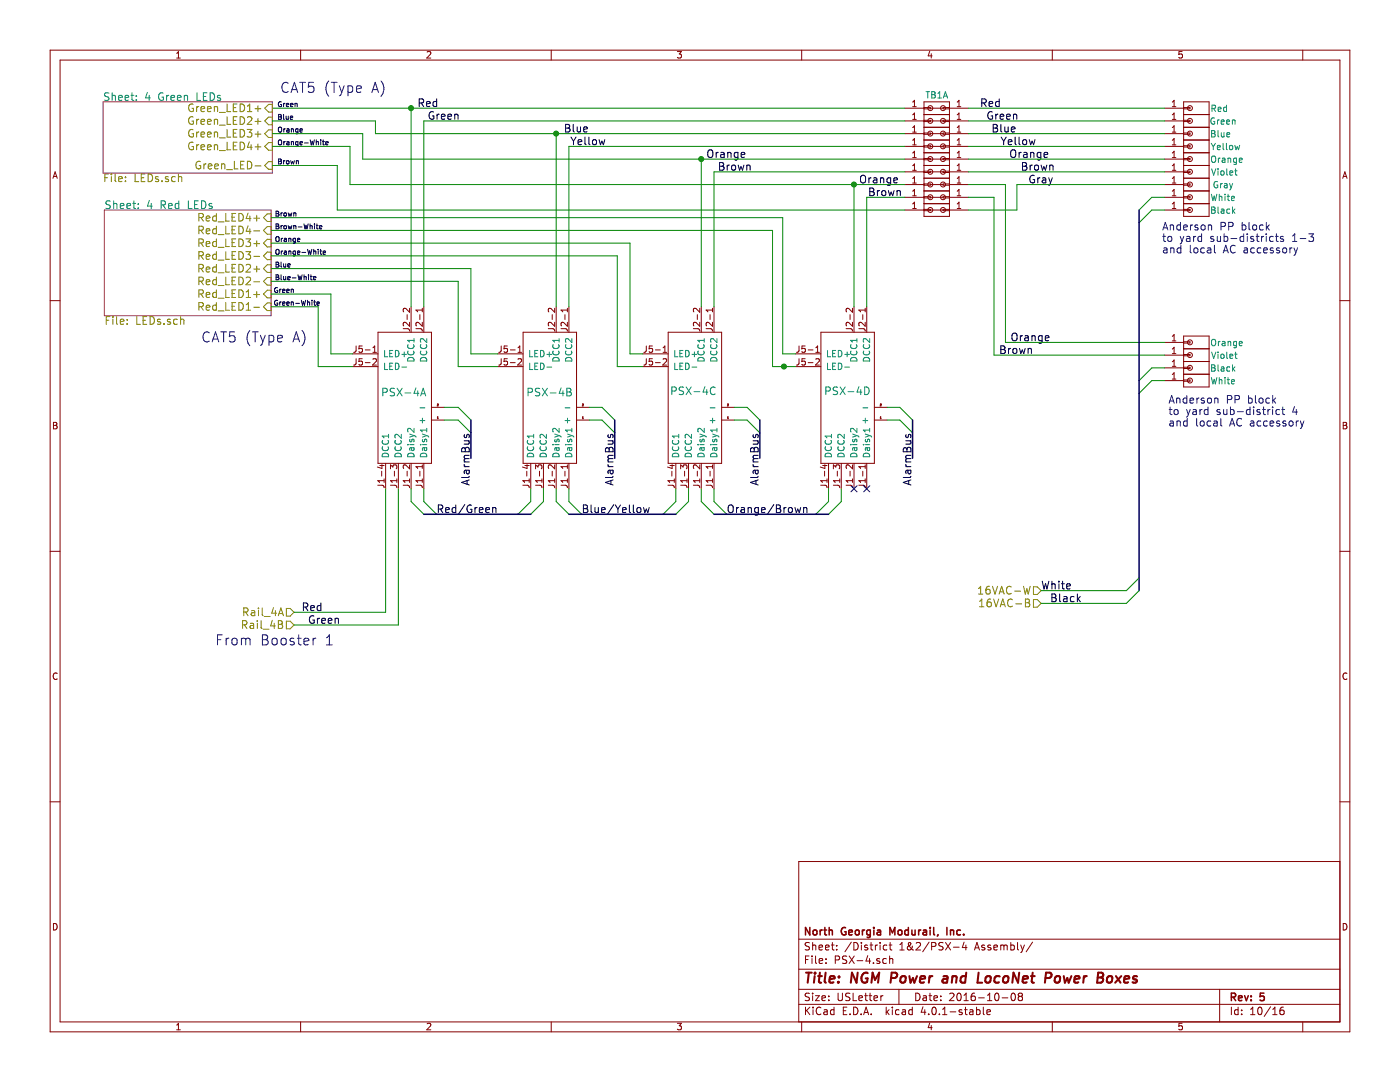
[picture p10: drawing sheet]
EESchema Schematic File Version 2
LIBS:NGM Power Box-rescue
LIBS:power
LIBS:device
LIBS:transistors
LIBS:conn
LIBS:linear
LIBS:regul
LIBS:74xx
LIBS:cmos4000
LIBS:adc-dac
LIBS:memory
LIBS:xilinx
LIBS:microcontrollers
LIBS:dsp
LIBS:microchip
LIBS:analog_switches
LIBS:motorola
LIBS:texas
LIBS:intel
LIBS:audio
LIBS:interface
LIBS:digital-audio
LIBS:philips
LIBS:display
LIBS:cypress
LIBS:siliconi
LIBS:opto
LIBS:atmel
LIBS:contrib
LIBS:valves
LIBS:ngm_components
LIBS:Symbols_Transformer-Diskrete_RevA
LIBS:m-junction_box
LIBS:NGM-Custom
LIBS:relay_3pdt
LIBS:NGM Power Box-cache
EELAYER 25 0
EELAYER END
$Descr USLetter 11000 8500
encoding utf-8
Sheet 12 16
Title "NGM Power and LocoNet Power Boxes"
Date "2016-10-08"
Rev "5"
Comp "North Georgia Modurail, Inc."
Comment1 ""
Comment2 ""
Comment3 ""
Comment4 ""
$EndDescr
$Comp
L PSX-4 PSX?
U 2 1
P 4530 3640
AR Path="/57EED52C/57EED68C" Ref="PSX?"  Part="2" 
AR Path="/57EBE249/57FBE378/57EED68C" Ref="PSX?"  Part="2" 
F 0 "PSX?" H 4560 4120 60  0001 L CNN
F 1 "PSX-4B" V 5090 3670 60  0000 L CNN
F 2 "" H 4520 3630 60  0000 C CNN
F 3 "" H 4520 3630 60  0000 C CNN
	2    4530 3640
	0    -1   -1   0   
$EndComp
$Comp
L PSX-4 PSX?
U 3 1
P 5670 3640
AR Path="/57EED52C/57EED713" Ref="PSX?"  Part="3" 
AR Path="/57EBE249/57FBE378/57EED713" Ref="PSX?"  Part="3" 
F 0 "PSX?" H 5700 4120 60  0001 L CNN
F 1 "PSX-4C" V 6240 3680 60  0000 L CNN
F 2 "" H 5660 3630 60  0000 C CNN
F 3 "" H 5660 3630 60  0000 C CNN
	3    5670 3640
	0    -1   -1   0   
$EndComp
$Comp
L PSX-4 PSX?
U 4 1
P 6870 3640
AR Path="/57EED52C/57EED8A6" Ref="PSX?"  Part="4" 
AR Path="/57EBE249/57FBE378/57EED8A6" Ref="PSX?"  Part="4" 
F 0 "PSX?" H 6900 4120 60  0001 L CNN
F 1 "PSX-4D" V 7440 3670 60  0000 L CNN
F 2 "" H 6860 3630 60  0000 C CNN
F 3 "" H 6860 3630 60  0000 C CNN
	4    6870 3640
	0    -1   -1   0   
$EndComp
$Comp
L PSX-4 PSX?
U 1 1
P 3390 3640
AR Path="/57EED52C/57EED537" Ref="PSX?"  Part="1" 
AR Path="/57EBE249/57FBE378/57EED537" Ref="PSX?"  Part="1" 
F 0 "PSX?" H 3420 4120 60  0001 L CNN
F 1 "PSX-4A" V 3950 3680 60  0000 L CNN
F 2 "" H 3380 3630 60  0000 C CNN
F 3 "" H 3380 3630 60  0000 C CNN
	1    3390 3640
	0    -1   -1   0   
$EndComp
Entry Wire Line
	3230 3940 3330 4040
Entry Wire Line
	3330 3940 3430 4040
Entry Wire Line
	4370 3940 4470 4040
Entry Wire Line
	4470 3940 4570 4040
Entry Wire Line
	4070 4040 4170 3940
Entry Wire Line
	4170 4040 4270 3940
Entry Wire Line
	5210 4040 5310 3940
Entry Wire Line
	5310 4040 5410 3940
Entry Wire Line
	6510 4040 6610 3940
Entry Wire Line
	6410 4040 6510 3940
Entry Wire Line
	5610 3940 5710 4040
Entry Wire Line
	5510 3940 5610 4040
$Comp
L CONN-1 APP?
U 1 1
P 9400 800
AR Path="/57EED52C/57EEECD7" Ref="APP?"  Part="1" 
AR Path="/57EBE249/57FBE378/57EEECD7" Ref="APP?"  Part="1" 
F 0 "APP?" H 9370 680 50  0001 C CNN
F 1 "Red" H 9220 850 50  0000 C CNN
F 2 "" H 9400 -650 50  0000 C CNN
F 3 "" H 9400 -650 50  0000 C CNN
	1    9400 800 
	-1   0    0    1   
$EndComp
$Comp
L CONN-1 APP?
U 2 1
P 9400 900
AR Path="/57EED52C/57EEED6C" Ref="APP?"  Part="2" 
AR Path="/57EBE249/57FBE378/57EEED6C" Ref="APP?"  Part="2" 
F 0 "APP?" H 9370 780 50  0001 C CNN
F 1 "Green" H 9190 950 50  0000 C CNN
F 2 "" H 9400 -550 50  0000 C CNN
F 3 "" H 9400 -550 50  0000 C CNN
	2    9400 900 
	-1   0    0    1   
$EndComp
$Comp
L CONN-1 APP?
U 3 1
P 9400 1000
AR Path="/57EED52C/57EEEDD9" Ref="APP?"  Part="3" 
AR Path="/57EBE249/57FBE378/57EEEDD9" Ref="APP?"  Part="3" 
F 0 "APP?" H 9370 880 50  0001 C CNN
F 1 "Blue" H 9210 1050 50  0000 C CNN
F 2 "" H 9400 -450 50  0000 C CNN
F 3 "" H 9400 -450 50  0000 C CNN
	3    9400 1000
	-1   0    0    1   
$EndComp
$Comp
L CONN-1 APP?
U 4 1
P 9400 1100
AR Path="/57EED52C/57EEEE4A" Ref="APP?"  Part="4" 
AR Path="/57EBE249/57FBE378/57EEEE4A" Ref="APP?"  Part="4" 
F 0 "APP?" H 9370 980 50  0001 C CNN
F 1 "Yellow" H 9170 1150 50  0000 C CNN
F 2 "" H 9400 -350 50  0000 C CNN
F 3 "" H 9400 -350 50  0000 C CNN
	4    9400 1100
	-1   0    0    1   
$EndComp
$Comp
L CONN-1 APP?
U 5 1
P 9400 1200
AR Path="/57EED52C/57EEEE9B" Ref="APP?"  Part="5" 
AR Path="/57EBE249/57FBE378/57EEEE9B" Ref="APP?"  Part="5" 
F 0 "APP?" H 9370 1080 50  0001 C CNN
F 1 "Orange" H 9160 1250 50  0000 C CNN
F 2 "" H 9400 -250 50  0000 C CNN
F 3 "" H 9400 -250 50  0000 C CNN
	5    9400 1200
	-1   0    0    1   
$EndComp
$Comp
L CONN-1 APP?
U 6 1
P 9400 1300
AR Path="/57EED52C/57EEEEF8" Ref="APP?"  Part="6" 
AR Path="/57EBE249/57FBE378/57EEEEF8" Ref="APP?"  Part="6" 
F 0 "APP?" H 9370 1180 50  0001 C CNN
F 1 "Violet" H 9180 1350 50  0000 C CNN
F 2 "" H 9400 -150 50  0000 C CNN
F 3 "" H 9400 -150 50  0000 C CNN
	6    9400 1300
	-1   0    0    1   
$EndComp
$Comp
L CONN-1 APP?
U 7 1
P 9400 1400
AR Path="/57EED52C/57EEEFAF" Ref="APP?"  Part="7" 
AR Path="/57EBE249/57FBE378/57EEEFAF" Ref="APP?"  Part="7" 
F 0 "APP?" H 9370 1280 50  0001 C CNN
F 1 "Gray" H 9190 1450 50  0000 C CNN
F 2 "" H 9400 -50 50  0000 C CNN
F 3 "" H 9400 -50 50  0000 C CNN
	7    9400 1400
	-1   0    0    1   
$EndComp
$Comp
L CONN-1 APP?
U 1 1
P 9400 1500
AR Path="/57EED52C/57EEF044" Ref="APP?"  Part="1" 
AR Path="/57EBE249/57FBE378/57EEF044" Ref="APP?"  Part="1" 
F 0 "APP?" H 9370 1380 50  0001 C CNN
F 1 "White" H 9190 1550 50  0000 C CNN
F 2 "" H 9400 50  50  0000 C CNN
F 3 "" H 9400 50  50  0000 C CNN
	1    9400 1500
	-1   0    0    1   
$EndComp
$Comp
L CONN-1 APP?
U 1 1
P 9400 2640
AR Path="/57EED52C/57EEF554" Ref="APP?"  Part="1" 
AR Path="/57EBE249/57FBE378/57EEF554" Ref="APP?"  Part="1" 
F 0 "APP?" H 9370 2520 50  0001 C CNN
F 1 "Orange" H 9160 2690 50  0000 C CNN
F 2 "" H 9400 1190 50  0000 C CNN
F 3 "" H 9400 1190 50  0000 C CNN
	1    9400 2640
	-1   0    0    1   
$EndComp
$Comp
L CONN-1 APP?
U 1 1
P 9400 2740
AR Path="/57EED52C/57EEF55F" Ref="APP?"  Part="1" 
AR Path="/57EBE249/57FBE378/57EEF55F" Ref="APP?"  Part="1" 
F 0 "APP?" H 9370 2620 50  0001 C CNN
F 1 "Violet" H 9180 2790 50  0000 C CNN
F 2 "" H 9400 1290 50  0000 C CNN
F 3 "" H 9400 1290 50  0000 C CNN
	1    9400 2740
	-1   0    0    1   
$EndComp
Entry Wire Line
	3600 3200 3700 3300
Entry Wire Line
	3600 3300 3700 3400
Entry Wire Line
	4730 3200 4830 3300
Entry Wire Line
	4730 3300 4830 3400
Entry Wire Line
	5870 3300 5970 3400
Entry Wire Line
	5870 3200 5970 3300
Entry Wire Line
	7070 3200 7170 3300
Entry Wire Line
	7070 3300 7170 3400
Text Label 7170 3400 3    60   ~ 0
AlarmBus
Text Label 5970 3400 3    60   ~ 0
AlarmBus
Text Label 4830 3400 3    60   ~ 0
AlarmBus
Text Label 3700 3400 3    60   ~ 0
AlarmBus
Text Label 2160 1810 0    39   ~ 0
Brown-White
Text Label 2160 2010 0    39   ~ 0
Orange-White
Text Notes 9180 3360 0    60   ~ 0
Anderson PP block\nto yard sub-district 4\nand local AC accessory
Text Notes 9130 2000 0    60   ~ 0
Anderson PP block\nto yard sub-districts 1-3\nand local AC accessory
$Comp
L CONN-1 APP?
U 1 1
P 9400 2840
AR Path="/57EED52C/57EF0905" Ref="APP?"  Part="1" 
AR Path="/57EBE249/57FBE378/57EF0905" Ref="APP?"  Part="1" 
F 0 "APP?" H 9370 2720 50  0001 C CNN
F 1 "Black" H 9190 2890 50  0000 C CNN
F 2 "" H 9400 1390 50  0000 C CNN
F 3 "" H 9400 1390 50  0000 C CNN
	1    9400 2840
	-1   0    0    1   
$EndComp
$Comp
L CONN-1 APP?
U 1 1
P 9400 2940
AR Path="/57EED52C/57EF0912" Ref="APP?"  Part="1" 
AR Path="/57EBE249/57FBE378/57EF0912" Ref="APP?"  Part="1" 
F 0 "APP?" H 9370 2820 50  0001 C CNN
F 1 "White" H 9190 2990 50  0000 C CNN
F 2 "" H 9400 1490 50  0000 C CNN
F 3 "" H 9400 1490 50  0000 C CNN
	1    9400 2940
	-1   0    0    1   
$EndComp
Entry Wire Line
	8950 2990 9050 2890
Entry Wire Line
	8950 3090 9050 2990
Entry Wire Line
	8950 1750 9050 1650
Entry Wire Line
	8950 1650 9050 1550
Text Label 3280 850  0    60   ~ 0
Red
Text Label 3360 950  0    60   ~ 0
Green
Text Label 4430 1050 0    60   ~ 0
Blue
Text Label 4480 1150 0    60   ~ 0
Yellow
Text Label 5550 1250 0    60   ~ 0
Orange
Text Label 5640 1350 0    60   ~ 0
Brown
Text Label 6750 1450 0    60   ~ 0
Orange
Text Label 6820 1550 0    60   ~ 0
Brown
Text Label 4570 4040 0    60   ~ 0
Blue/Yellow
Text Label 5710 4040 0    60   ~ 0
Orange/Brown
Text Label 3430 4040 0    60   ~ 0
Red/Green
Text Label 2370 4810 0    60   ~ 0
Red
Text Label 2420 4910 0    60   ~ 0
Green
Text Label 7940 2690 0    60   ~ 0
Orange
Text Label 7850 2790 0    60   ~ 0
Brown
Text Label 7700 850  0    60   ~ 0
Red
Text Label 7750 950  0    60   ~ 0
Green
Text Label 7790 1050 0    60   ~ 0
Blue
Text Label 7860 1150 0    60   ~ 0
Yellow
Text Label 7930 1250 0    60   ~ 0
Orange
Text Label 8020 1350 0    60   ~ 0
Brown
$Comp
L CONN-1 APP?
U 1 1
P 9400 1600
AR Path="/57EED52C/57F15CB9" Ref="APP?"  Part="1" 
AR Path="/57EBE249/57FBE378/57F15CB9" Ref="APP?"  Part="1" 
F 0 "APP?" H 9370 1480 50  0001 C CNN
F 1 "Black" H 9190 1650 50  0000 C CNN
F 2 "" H 9400 150 50  0000 C CNN
F 3 "" H 9400 150 50  0000 C CNN
	1    9400 1600
	-1   0    0    1   
$EndComp
Text Label 2150 2310 0    39   ~ 0
Green
Text Label 2160 2210 0    39   ~ 0
Blue-White
Text Label 8080 1450 0    60   ~ 0
Gray
Text Label 2180 850  0    39   ~ 0
Green
Text Label 2180 950  0    39   ~ 0
Blue
Text Label 2180 1050 0    39   ~ 0
Orange
Text Label 2180 1150 0    39   ~ 0
Orange-White
Text Label 2180 1300 0    39   ~ 0
Brown
$Comp
L TBLOCK TB1
U 1 1
P 7360 900
AR Path="/57EED52C/57F5EECB" Ref="TB1"  Part="1" 
AR Path="/57EBE249/57FBE378/57F5EECB" Ref="TB1"  Part="1" 
F 0 "TB1" H 7360 1050 50  0000 C CNN
F 1 "TBLOCK" H 7380 1120 50  0001 C CNN
F 2 "" H 7360 -550 50  0000 C CNN
F 3 "" H 7360 -550 50  0000 C CNN
	1    7360 900 
	1    0    0    -1  
$EndComp
$Comp
L TBLOCK TB?
U 2 1
P 7360 1000
AR Path="/57EED52C/57F5EEDF" Ref="TB?"  Part="2" 
AR Path="/57EBE249/57FBE378/57F5EEDF" Ref="TB?"  Part="2" 
F 0 "TB?" H 7360 1150 50  0001 C CNN
F 1 "TBLOCK" H 7380 1220 50  0001 C CNN
F 2 "" H 7360 -450 50  0000 C CNN
F 3 "" H 7360 -450 50  0000 C CNN
	2    7360 1000
	1    0    0    -1  
$EndComp
$Comp
L TBLOCK TB?
U 3 1
P 7360 1100
AR Path="/57EED52C/57F5EEF3" Ref="TB?"  Part="3" 
AR Path="/57EBE249/57FBE378/57F5EEF3" Ref="TB?"  Part="3" 
F 0 "TB?" H 7360 1250 50  0001 C CNN
F 1 "TBLOCK" H 7380 1320 50  0001 C CNN
F 2 "" H 7360 -350 50  0000 C CNN
F 3 "" H 7360 -350 50  0000 C CNN
	3    7360 1100
	1    0    0    -1  
$EndComp
$Comp
L TBLOCK TB?
U 4 1
P 7360 1200
AR Path="/57EED52C/57F5EF07" Ref="TB?"  Part="4" 
AR Path="/57EBE249/57FBE378/57F5EF07" Ref="TB?"  Part="4" 
F 0 "TB?" H 7360 1350 50  0001 C CNN
F 1 "TBLOCK" H 7380 1420 50  0001 C CNN
F 2 "" H 7360 -250 50  0000 C CNN
F 3 "" H 7360 -250 50  0000 C CNN
	4    7360 1200
	1    0    0    -1  
$EndComp
$Comp
L TBLOCK TB?
U 5 1
P 7360 1300
AR Path="/57EED52C/57F5EF1B" Ref="TB?"  Part="5" 
AR Path="/57EBE249/57FBE378/57F5EF1B" Ref="TB?"  Part="5" 
F 0 "TB?" H 7360 1450 50  0001 C CNN
F 1 "TBLOCK" H 7380 1520 50  0001 C CNN
F 2 "" H 7360 -150 50  0000 C CNN
F 3 "" H 7360 -150 50  0000 C CNN
	5    7360 1300
	1    0    0    -1  
$EndComp
$Comp
L TBLOCK TB?
U 6 1
P 7360 1400
AR Path="/57EED52C/57F5EF2F" Ref="TB?"  Part="6" 
AR Path="/57EBE249/57FBE378/57F5EF2F" Ref="TB?"  Part="6" 
F 0 "TB?" H 7360 1550 50  0001 C CNN
F 1 "TBLOCK" H 7380 1620 50  0001 C CNN
F 2 "" H 7360 -50 50  0000 C CNN
F 3 "" H 7360 -50 50  0000 C CNN
	6    7360 1400
	1    0    0    -1  
$EndComp
$Comp
L TBLOCK TB?
U 7 1
P 7360 1500
AR Path="/57EED52C/57F5EF43" Ref="TB?"  Part="7" 
AR Path="/57EBE249/57FBE378/57F5EF43" Ref="TB?"  Part="7" 
F 0 "TB?" H 7360 1650 50  0001 C CNN
F 1 "TBLOCK" H 7380 1720 50  0001 C CNN
F 2 "" H 7360 50  50  0000 C CNN
F 3 "" H 7360 50  50  0000 C CNN
	7    7360 1500
	1    0    0    -1  
$EndComp
$Comp
L TBLOCK TB?
U 8 1
P 7360 1600
AR Path="/57EED52C/57F5EF57" Ref="TB?"  Part="8" 
AR Path="/57EBE249/57FBE378/57F5EF57" Ref="TB?"  Part="8" 
F 0 "TB?" H 7360 1750 50  0001 C CNN
F 1 "TBLOCK" H 7380 1820 50  0001 C CNN
F 2 "" H 7360 150 50  0000 C CNN
F 3 "" H 7360 150 50  0000 C CNN
	8    7360 1600
	1    0    0    -1  
$EndComp
$Comp
L TBLOCK TB?
U 9 1
P 7360 1700
AR Path="/57EED52C/57F5EF6B" Ref="TB?"  Part="9" 
AR Path="/57EBE249/57FBE378/57F5EF6B" Ref="TB?"  Part="9" 
F 0 "TB?" H 7360 1850 50  0001 C CNN
F 1 "TBLOCK" H 7380 1920 50  0001 C CNN
F 2 "" H 7360 250 50  0000 C CNN
F 3 "" H 7360 250 50  0000 C CNN
	9    7360 1700
	1    0    0    -1  
$EndComp
Wire Wire Line
	3230 3840 3230 3940
Wire Wire Line
	3330 3840 3330 3940
Wire Wire Line
	4170 3840 4170 3940
Wire Wire Line
	4270 3840 4270 3940
Wire Wire Line
	4370 3840 4370 3940
Wire Wire Line
	4470 3840 4470 3940
Wire Bus Line
	3330 4040 3430 4040
Wire Bus Line
	3430 4040 4070 4040
Wire Bus Line
	4070 4040 4170 4040
Wire Wire Line
	5310 3840 5310 3940
Wire Wire Line
	5410 3840 5410 3940
Wire Bus Line
	4470 4040 4570 4040
Wire Bus Line
	4570 4040 5210 4040
Wire Bus Line
	5210 4040 5310 4040
Wire Wire Line
	6610 3840 6610 3940
Wire Wire Line
	6510 3840 6510 3940
Wire Wire Line
	5510 3840 5510 3940
Wire Wire Line
	5610 3840 5610 3940
Wire Bus Line
	5610 4040 5710 4040
Wire Bus Line
	5710 4040 6410 4040
Wire Bus Line
	6410 4040 6510 4040
Wire Wire Line
	9150 850  7610 850 
Wire Wire Line
	9150 950  7610 950 
Wire Wire Line
	9150 1050 7610 1050
Wire Wire Line
	9150 1150 7610 1150
Wire Wire Line
	7610 1350 9150 1350
Wire Wire Line
	9150 1250 7610 1250
Wire Wire Line
	7810 2790 9150 2790
Wire Wire Line
	7900 2690 9150 2690
Wire Wire Line
	3490 3200 3600 3200
Wire Wire Line
	3490 3300 3600 3300
Wire Wire Line
	4630 3200 4730 3200
Wire Wire Line
	4630 3300 4730 3300
Wire Wire Line
	5770 3200 5870 3200
Wire Wire Line
	5770 3300 5870 3300
Wire Wire Line
	6970 3200 7070 3200
Wire Wire Line
	6970 3300 7070 3300
Wire Bus Line
	3700 3300 3700 3400
Wire Bus Line
	3700 3400 3700 3600
Wire Bus Line
	4830 3300 4830 3400
Wire Bus Line
	4830 3400 4830 3600
Wire Bus Line
	5970 3300 5970 3400
Wire Bus Line
	5970 3400 5970 3600
Wire Bus Line
	7170 3300 7170 3400
Wire Bus Line
	7170 3400 7170 3600
Wire Wire Line
	2500 2880 2770 2880
Wire Wire Line
	2600 2780 2770 2780
Wire Wire Line
	3700 2780 3910 2780
Wire Wire Line
	3600 2880 3910 2880
Wire Wire Line
	4850 2880 5050 2880
Wire Wire Line
	5050 2780 4950 2780
Wire Wire Line
	6150 2880 6160 2880
Wire Wire Line
	6160 2880 6250 2880
Wire Wire Line
	6250 2780 6150 2780
Wire Wire Line
	9150 2890 9050 2890
Wire Wire Line
	9150 2990 9050 2990
Wire Wire Line
	2750 1450 6710 1450
Wire Wire Line
	6710 1450 7110 1450
Wire Wire Line
	6710 1450 6710 2410
Wire Wire Line
	5610 1350 5610 2410
Wire Wire Line
	5510 2410 5510 1250
Wire Wire Line
	2850 1250 5510 1250
Wire Wire Line
	5510 1250 7110 1250
Wire Wire Line
	4470 1150 4470 2410
Wire Wire Line
	4370 2410 4370 1050
Wire Wire Line
	2950 1050 4370 1050
Wire Wire Line
	4370 1050 7110 1050
Wire Wire Line
	3330 950  3330 2410
Wire Wire Line
	3230 2410 3230 850 
Wire Wire Line
	2140 850  3230 850 
Wire Wire Line
	3230 850  7110 850 
Wire Wire Line
	7610 1550 7810 1550
Wire Wire Line
	7810 1550 7810 2790
Wire Wire Line
	7900 2690 7900 1450
Wire Wire Line
	7900 1450 7610 1450
Wire Wire Line
	9150 1550 9050 1550
Wire Wire Line
	9150 1650 9050 1650
Connection ~ 3230 850 
Connection ~ 4370 1050
Connection ~ 5510 1250
Connection ~ 6710 1450
Wire Wire Line
	3330 950  7110 950 
Wire Wire Line
	7110 1150 4470 1150
Wire Wire Line
	5610 1350 7110 1350
Wire Wire Line
	6810 1550 7110 1550
Wire Wire Line
	6810 1550 6810 2410
Wire Wire Line
	2650 1650 7110 1650
Wire Wire Line
	7610 1650 7990 1650
Wire Wire Line
	9150 1450 7990 1450
Wire Wire Line
	7990 1450 7990 1650
$Sheet
S 810  800  1330 560 
U 57F934DF
F0 "4 Green LEDs" 60
F1 "LEDs.sch" 60
F2 "Green_LED1+" I R 2140 850 60 
F3 "Green_LED2+" I R 2140 950 60 
F4 "Green_LED3+" I R 2140 1050 60 
F5 "Green_LED4+" I R 2140 1150 60 
F6 "Green_LED-" I R 2140 1300 60 
$EndSheet
Wire Wire Line
	2140 950  2950 950 
Wire Wire Line
	2950 950  2950 1050
Wire Wire Line
	2140 1050 2850 1050
Wire Wire Line
	2850 1050 2850 1250
Wire Wire Line
	2750 1450 2750 1150
Wire Wire Line
	2750 1150 2140 1150
Wire Wire Line
	2650 1650 2650 1300
Wire Wire Line
	2650 1300 2140 1300
Text Notes 2200 740  0    79   ~ 0
CAT5 (Type A)
$Sheet
S 820  1650 1310 830 
U 57F85727
F0 "4 Red LEDs" 61
F1 "LEDs.sch" 61
F2 "Red_LED2+" I R 2130 2110 60 
F3 "Red_LED1+" I R 2130 2310 60 
F4 "Red_LED3+" I R 2130 1910 60 
F5 "Red_LED4+" I R 2130 1710 60 
F6 "Red_LED1-" I R 2130 2410 60 
F7 "Red_LED2-" I R 2130 2210 60 
F8 "Red_LED3-" I R 2130 2010 60 
F9 "Red_LED4-" I R 2130 1810 60 
$EndSheet
Wire Wire Line
	2500 2880 2500 2410
Wire Wire Line
	2500 2410 2130 2410
Wire Wire Line
	2600 2310 2600 2780
Wire Wire Line
	2600 2310 2130 2310
Wire Wire Line
	3600 2880 3600 2210
Wire Wire Line
	3600 2210 2130 2210
Wire Wire Line
	3700 2780 3700 2110
Wire Wire Line
	3700 2110 2130 2110
Wire Wire Line
	4850 2880 4850 2010
Wire Wire Line
	4850 2010 2130 2010
Wire Wire Line
	4950 2780 4950 1910
Wire Wire Line
	4950 1910 2130 1910
Wire Wire Line
	6150 2780 6150 1710
Wire Wire Line
	6150 1710 2130 1710
Wire Wire Line
	2130 1810 6070 1810
Wire Wire Line
	6070 1810 6070 2880
Wire Wire Line
	6070 2880 6160 2880
Connection ~ 6160 2880
Text Label 2150 2410 0    39   ~ 0
Green-White
Text Notes 1580 2700 0    79   ~ 0
CAT5 (Type A)
Text Label 2160 2110 0    39   ~ 0
Blue
Text Label 2160 1910 0    39   ~ 0
Orange
Text Label 2160 1710 0    39   ~ 0
Brown
Text HLabel 2310 4810 0    61   Input ~ 0
Rail_4A
Text HLabel 2310 4910 0    61   Input ~ 0
Rail_4B
Wire Wire Line
	3030 3840 3030 4810
Wire Wire Line
	3030 4810 2310 4810
Wire Wire Line
	3130 3840 3130 4910
Wire Wire Line
	3130 4910 2310 4910
Text Notes 1690 5080 0    79   ~ 0
From Booster 1
NoConn ~ 6710 3840
NoConn ~ 6810 3840
Text HLabel 8180 4740 0    61   Input ~ 0
16VAC-B
Text HLabel 8180 4640 0    61   Input ~ 0
16VAC-W
Wire Bus Line
	8950 1650 8950 1750
Wire Bus Line
	8950 1750 8950 2990
Wire Bus Line
	8950 2990 8950 3090
Wire Bus Line
	8950 3090 8950 4540
Wire Bus Line
	8950 4540 8950 4640
Wire Wire Line
	8180 4640 8850 4640
Wire Wire Line
	8180 4740 8850 4740
Text Label 8180 4640 0    61   ~ 0
White
Text Label 8250 4740 0    61   ~ 0
Black
Entry Wire Line
	8850 4640 8950 4540
Entry Wire Line
	8850 4740 8950 4640
$EndSCHEMATC
